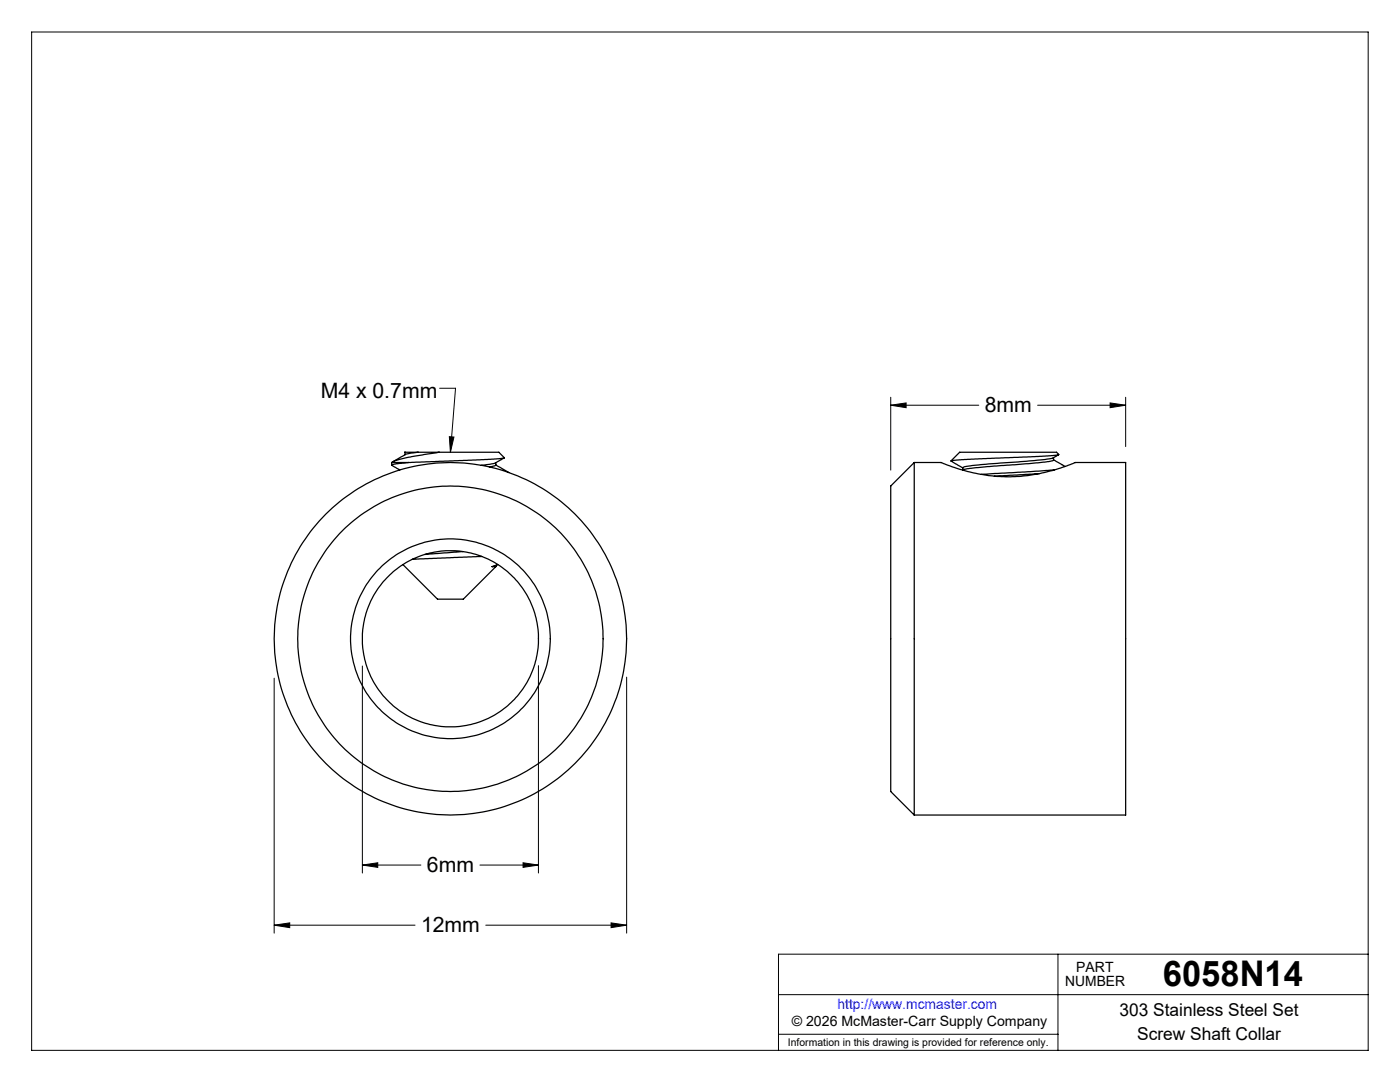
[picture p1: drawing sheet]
<svg xmlns="http://www.w3.org/2000/svg" width="279mm" height="216mm" viewBox="0 0 279 216" stroke-linecap="round" stroke-linejoin="round" font-family="sans-serif">
<g fill="none" stroke="#000" stroke-width=".2">
<path d="M6.3 6.4h266.7v203.2h-266.7zM87.7 77.5h3.2l-1 12.7M177.8 79.3v14.5M224.6 79.3v9.8M89.7 87.1l.9 .1-.7 3zM177.8 80.9l3-.5v1zM177.8 80.9h17.5M207.1 80.9h17.5M221.5 80.4l3.1 .5-3.1 .5zM54.7 135.3v50.9M72.3 132.9v41.3M107.5 132.8v41.4"/>
<path d="M125.1 135.1v51.1M72.3 172.6l3.1-.4v.9zM72.3 172.6h11.7M95.8 172.6h11.7M104.4 172.2l3.1 .4-3.1 .5zM54.7 184.6l3.1-.5v1zM54.7 184.6h28.1M96.9 184.6h28.2M122 184.1l3.1 .5-3.1 .5zM155.4 198.5h117.6M211.1 190.4v19.2M273 190.4h-117.6v19.2"/>
<path d="M155.4 206.4h55.7"/>
</g>
<g fill="none" stroke="#000" stroke-width=".25">
<path d="M78.2 92.3h3.3M78.2 92.3v.5M80.8 90.3h.1M80.8 90.2v.5M80.8 90.2h2.6M81.5 92.3l-2.4 .2-.9 .3 1.6 1M83.4 90.2l-.5 .1a6.4 6.4 0 0 0-3.8 1.5l-.7 .4M83.4 90.2h4.2M87.6 90.2l-6.4 1.1a8 8 0 0 0-3 1M87.6 90.2h12l1 1.1M99 92.8l2.6 1.5M99 92.3v.5"/>
<path d="M99 92.8l-1.4 .4M100.6 91.4l-.3 .2a6.3 6.3 0 0 1-4 1.2l-.3 .1M100.6 91.3l-3.3 .4-15.8 .6M182.5 92.3h5.3l2.7 1a32.6 32.6 0 0 0 24.1-1h10v70.3h-42.1M182.5 92.3v70.3M182.5 92.3l-4.7 4.7v60.9l4.7 4.7M189.8 92l1.7-1.8h19.4l.4 .5-2.2 .3-16 .7-3.3 .3 2.4 1.4M207.5 94.5l-9.1 .5M210.3 91.8l2.2 1.3M210.5 93.7l-14.7 1M211.3 90.7l-.6 .4a2.98 2.98 0 0 1-2.1 .6l-11.8 .9a15 15 0 0 0-4.6 .7v.5l.9-.3 1.7-.2 13.7-1.1 1.6-.3 .2-.1v-.5M80.4 112.6l6.9 7h5.2l6.5-6.5"/>
<path d="M92.4 110.1l-7.6 .5M96.1 111l-13.8 .6M98.2 113.1l1.1-.5zM98.2 113.1h.8M99 112.9v.2"/>
<circle cx="89.9" cy="127.5" r="17.6"/>
<circle cx="89.9" cy="127.5" r="30.5"/>
<circle cx="89.9" cy="127.5" r="19.9"/>
<circle cx="89.9" cy="127.5" r="35.2"/>
</g>
<path d="M72.3 172.6l3.1-.4v.9zM104.4 172.2l3.1 .4-3.1 .5zM54.7 184.6l3.1-.5v1zM122 184.1l3.1 .5-3.1 .5zM89.7 87.1l.9 .1-.7 3zM177.8 80.9l3-.5v1zM221.5 80.4l3.1 .5-3.1 .5z" fill="#000"/>
<text font-size="7.1" x="232.1" y="196.8">6058N14</text>
<g font-size="4.2">
<text x="64" y="79.5">M4 x 0.7mm</text>
<text x="196.5" y="82.3">8mm</text>
<text x="85.2" y="174">6mm</text>
<text x="84" y="186">12mm</text>
</g>
<g font-size="3.5">
<text x="223.4" y="202.8">303 Stainless Steel Set</text>
<text x="227" y="207.5">Screw Shaft Collar</text>
</g>
<g font-size="2.8">
<text x="212.6" y="196.8">NUMBER</text>
<text x="214.8" y="194">PART</text>
<text x="158" y="204.8">© 2026 McMaster-Carr Supply Company</text>
</g>
<text font-size="2.8" fill="#00f" x="167.1" y="201.4">http://www.mcmaster.com</text>
<text font-size="2.1" x="157.3" y="208.6">Information in this drawing is provided for reference only.</text>
</svg>
